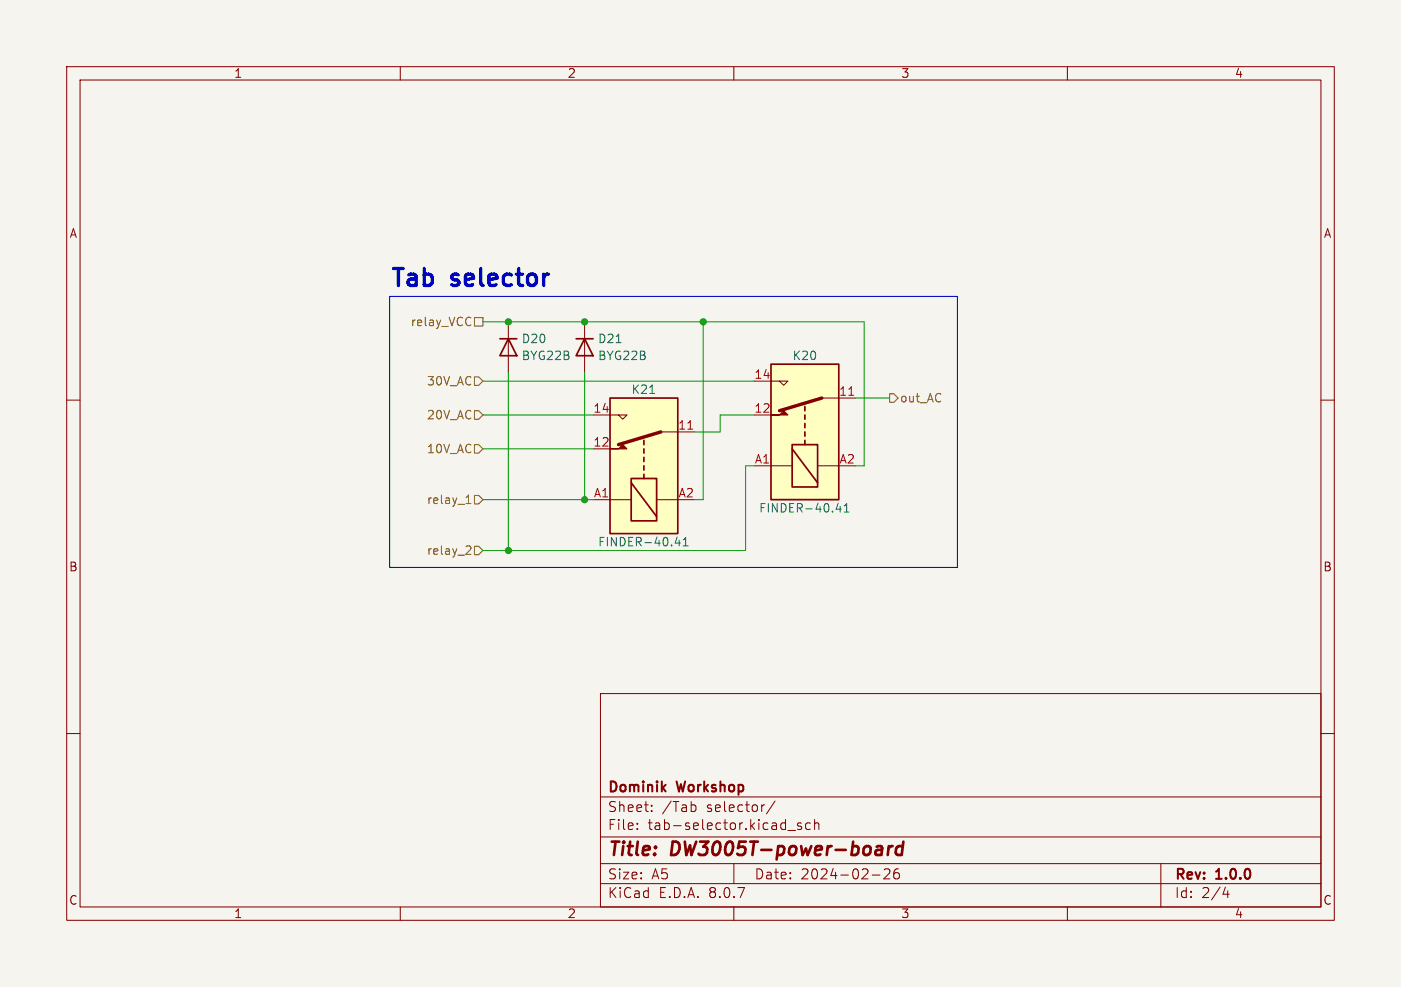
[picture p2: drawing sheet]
<svg xmlns="http://www.w3.org/2000/svg" width="210mm" height="148mm" viewBox="0 0 210 148" stroke-linecap="round" stroke-linejoin="round" font-family="sans-serif">
<path d="M0 0h210v148h-210z" fill="#f5f4ef" stroke="#f5f4ef" stroke-width=".15"/>
<g fill="none" stroke="#840000" stroke-width=".15">
<path d="M10 10h190v128h-190zM12 12h186v124h-186zM60 10v2M110 10v2M160 10v2M10 60h2M198 60h2M10 110h2M90 104h108v32h-108zM90 119.5h108M198 110h2M60 136v2"/>
<path d="M90 132.5h108M90 129.5h108M90 125.5h108M95.5 124.2v.2M95.5 123.5v.1M97.7 121.5v.2M97.7 120.8v.1M104 120.7l.3 .3v.4l-.3 .3M110 136v2M110 129.5v3M116.2 120.1l-1.3 1.9M118.1 124.5h1.1"/>
<path d="M120.1 123.5l-.4-.1-.2 .2 .1 .2 .5 .2v.3h-.6M121.5 123.5l-.5-.1-.2 .3v.4l.1 .2h.6M122.1 123.5a.37 .37 0 0 1 .7 .1v.8M122.1 122.9v1.5M130.8 131.2h1.1M132.5 130.4l.3-.1 .5 .1a.41 .41 0 0 1 0 .5l-.8 .9h.9M134.7 130.3a.59 .59 0 0 0-.7 .6v.6l.1 .2 .4 .1 .3-.2v-.5l-.1-.2h-.4l-.3 .2M160 136v2M174 129.5v6.5M183.7 133l-.4 1.1h1M184 133.6v1"/>
</g>
<path d="M132 126.9l.2 .3-.1 1M132.2 127.4h-.2M133.2 126.9l-.1 1.3M133.8 126.9a.59 .59 0 0 0-.6 .4M135.3 127a.66 .66 0 0 0-1 .3v.5l.1 .3 .2 .1 .6-.1M135.4 126.2l-.2 2" fill="none" stroke="#840000" stroke-width=".4"/>
<path d="M91.4 59.7h10.2v20.3h-10.2z" fill="#ffffc2"/>
<path d="M87.6 48.3v7.6M88.9 62.2h5.1l-.7 .7-.6-.7M88.9 74.9h5.7M88.9 67.3h2.5M98.4 74.9h3.2M99.1 64.8h5" fill="none" stroke="#840000" stroke-width=".15"/>
<path d="M86.4 50.8h2.5M87.6 50.8l1.3 2.5h-2.5zM91.4 59.7h10.2v20.3h-10.2zM94.6 71.8h3.8v6.3h-3.8zM94.6 72.4l3.8 5.1M96.5 66v.7M96.5 67.3v.6M96.5 68.6v.6M96.5 69.9v.6M96.5 71.1v.7" fill="none" stroke="#840000" stroke-width=".25"/>
<path d="M99.1 64.8l-6.4 1.9" fill="none" stroke="#840000" stroke-width=".51"/>
<path d="M91.4 67.3h1.3l.6-.6 .7 .6z" fill="#840000" stroke="#840000" stroke-width=".15"/>
<path d="M103.1 64.4h.7" fill="none" stroke="#a90000" stroke-width=".15"/>
<path d="M92.4 51.4h.7M97.4 59h.7M101.5 80.5l-.3 .9h.8M101.8 81v.9M102.4 81.9h.7M102.4 81l.4-.4v1.3" fill="none" stroke="#006464" stroke-width=".15"/>
<path d="M115.6 54.6h10.1v20.3h-10.1z" fill="#ffffc2"/>
<path d="M76.2 48.3v7.6M113 57.2h5.1l-.6 .6-.7-.6M123.2 59.7h5.1M113 69.9h5.7M113 62.2h2.6M122.6 69.9h3.1" fill="none" stroke="#840000" stroke-width=".15"/>
<path d="M74.9 50.8h2.6M76.2 50.8l1.3 2.5h-2.6zM115.6 54.6h10.1v20.3h-10.1zM118.7 66.7h3.9v6.3h-3.9zM118.7 67.3l3.9 5.1M120.6 61v.6M120.6 62.2v.7M120.6 63.5v.6M120.6 64.8v.6M120.6 66v.7" fill="none" stroke="#840000" stroke-width=".25"/>
<path d="M123.2 59.7l-6.4 1.9" fill="none" stroke="#840000" stroke-width=".51"/>
<path d="M115.6 62.2h1.2l.7-.6 .6 .6z" fill="#840000" stroke="#840000" stroke-width=".15"/>
<path d="M127.2 59.3h.8" fill="none" stroke="#a90000" stroke-width=".15"/>
<path d="M125.6 75.4l-.3 1h.8M125.9 75.9v.9M126.5 76.8h.8M126.5 75.9l.4-.4v1.3" fill="none" stroke="#006464" stroke-width=".15"/>
<path d="M70.5 47.6l.1 .1M70.6 48.7l-.1 .1M71.1 56.5h.7l.6 .7-.6 .6h-.7zM71.1 47.6h1.3v1.3h-1.3zM133.3 59.1h.7l.6 .6-.6 .6h-.7zM69.9 75.5h.7M69.9 74.6l.3-.4v1.3M71.1 74.3h.7l.6 .6-.6 .7h-.7zM71.1 61.6h.7l.6 .6-.6 .7h-.7zM71.1 66.7h.7l.6 .6-.6 .6h-.7zM70 81.9h.5l.1 .3-.8 .9h.8M71.1 81.9h.7l.6 .7-.6 .6h-.7z" fill="none" stroke="#725600" stroke-width=".15"/>
<path d="M58.4 44.5h85.1v40.6h-85.1z" fill="none" stroke="#0000c2" stroke-width=".15"/>
<path d="M72.4 57.2h40.6M72.4 48.3h57.1v21.6h-1.2M76.2 55.9v26.7M87.6 55.9v19M105.4 48.3v26.6h-1.3M128.3 59.7h5M72.4 74.9h16.5M72.4 67.3h16.5M72.4 62.2h16.5M113 62.2h-5.1v2.6h-3.8M113 69.9h-1.2v12.7h-39.4" fill="none" stroke="#009600" stroke-width=".15"/>
<g fill="#009600" stroke="#009600" stroke-width=".15">
<circle cx="87.6" cy="74.9" r=".46"/>
<circle cx="105.4" cy="48.3" r=".46"/>
<circle cx="87.6" cy="48.3" r=".46"/>
<circle cx="76.2" cy="82.6" r=".46"/>
<circle cx="76.2" cy="48.3" r=".46"/>
</g>
<g font-size="3.5" fill="#0000c2">
<text x="58.4" y="43.7">Tab</text>
<text x="67.9" y="43.7">selector</text>
</g>
<g font-size="2.8" fill="#840000">
<text x="91" y="128.9">Title:</text>
<text x="100.7" y="128.9">DW3005T-power-board</text>
</g>
<g font-size="2.1" fill="#840000">
<text x="91" y="119.2">Dominik</text>
<text x="101.6" y="119.2">Workshop</text>
<text x="91" y="124.7">File:</text>
<text x="91" y="122">Sheet:</text>
<text x="97.1" y="124.7">tab-selector.kicad_sch</text>
<text x="99.2" y="122">/Tab</text>
<text x="106" y="122">selector/</text>
<text x="91" y="134.9">KiCad</text>
<text x="91" y="132.1">Size:</text>
<text x="97.7" y="132.1">A5</text>
<text x="98.7" y="134.9">E.D.A.</text>
<text x="106.3" y="134.9">8.0.7</text>
<text x="113" y="132.1">Date:</text>
<text x="120" y="132.1">2024-02-26</text>
<text x="176" y="132.3">Rev:</text>
<text x="176" y="134.9">Id:</text>
<text x="180.1" y="134.9">2/4</text>
<text x="182.4" y="132.3">1.0.0</text>
</g>
<g font-size="1.8" fill="#840000">
<text x="35" y="11.9">1</text>
<text x="85" y="11.9">2</text>
<text x="135" y="11.9">3</text>
<text x="185" y="11.9">4</text>
<text x="10.3" y="35.9">A</text>
<text x="198.4" y="35.9">A</text>
<text x="10.3" y="85.9">B</text>
<text x="198.3" y="85.9">B</text>
<text x="10.3" y="135.9">C</text>
<text x="35" y="137.9">1</text>
<text x="85" y="137.9">2</text>
<text x="135" y="137.9">3</text>
<text x="185" y="137.9">4</text>
<text x="198.3" y="135.9">C</text>
</g>
<g font-size="1.8" fill="#725600">
<text x="61.5" y="49.1">relay_VCC</text>
<text x="63.9" y="58">30V_AC</text>
<text x="63.9" y="63.1">20V_AC</text>
<text x="134.8" y="60.6">out_AC</text>
<text x="63.9" y="68.2">10V_AC</text>
<text x="63.9" y="75.8">relay_1</text>
<text x="63.9" y="83.4">relay_2</text>
</g>
<g font-size="1.8" fill="#006464">
<text x="78.1" y="51.7">D20</text>
<text x="89.5" y="51.7">D21</text>
<text x="78.1" y="54.2">BYG22B</text>
<text x="89.5" y="54.2">BYG22B</text>
<text x="94.6" y="59.3">K21</text>
<text x="118.7" y="54.2">K20</text>
<text x="113.7" y="77.1">FINDER-40.41</text>
<text x="89.6" y="82.1">FINDER-40.41</text>
</g>
<g font-size="1.8" fill="#a90000">
<text x="113" y="56.9">14</text>
<text x="125.7" y="59.4">11</text>
<text x="88.9" y="62">14</text>
<text x="101.6" y="64.5">11</text>
<text x="113" y="62">12</text>
<text x="88.9" y="67.1">12</text>
<text x="113" y="69.6">A1</text>
<text x="125.7" y="69.6">A2</text>
<text x="88.9" y="74.7">A1</text>
<text x="101.6" y="74.7">A2</text>
</g>
</svg>
